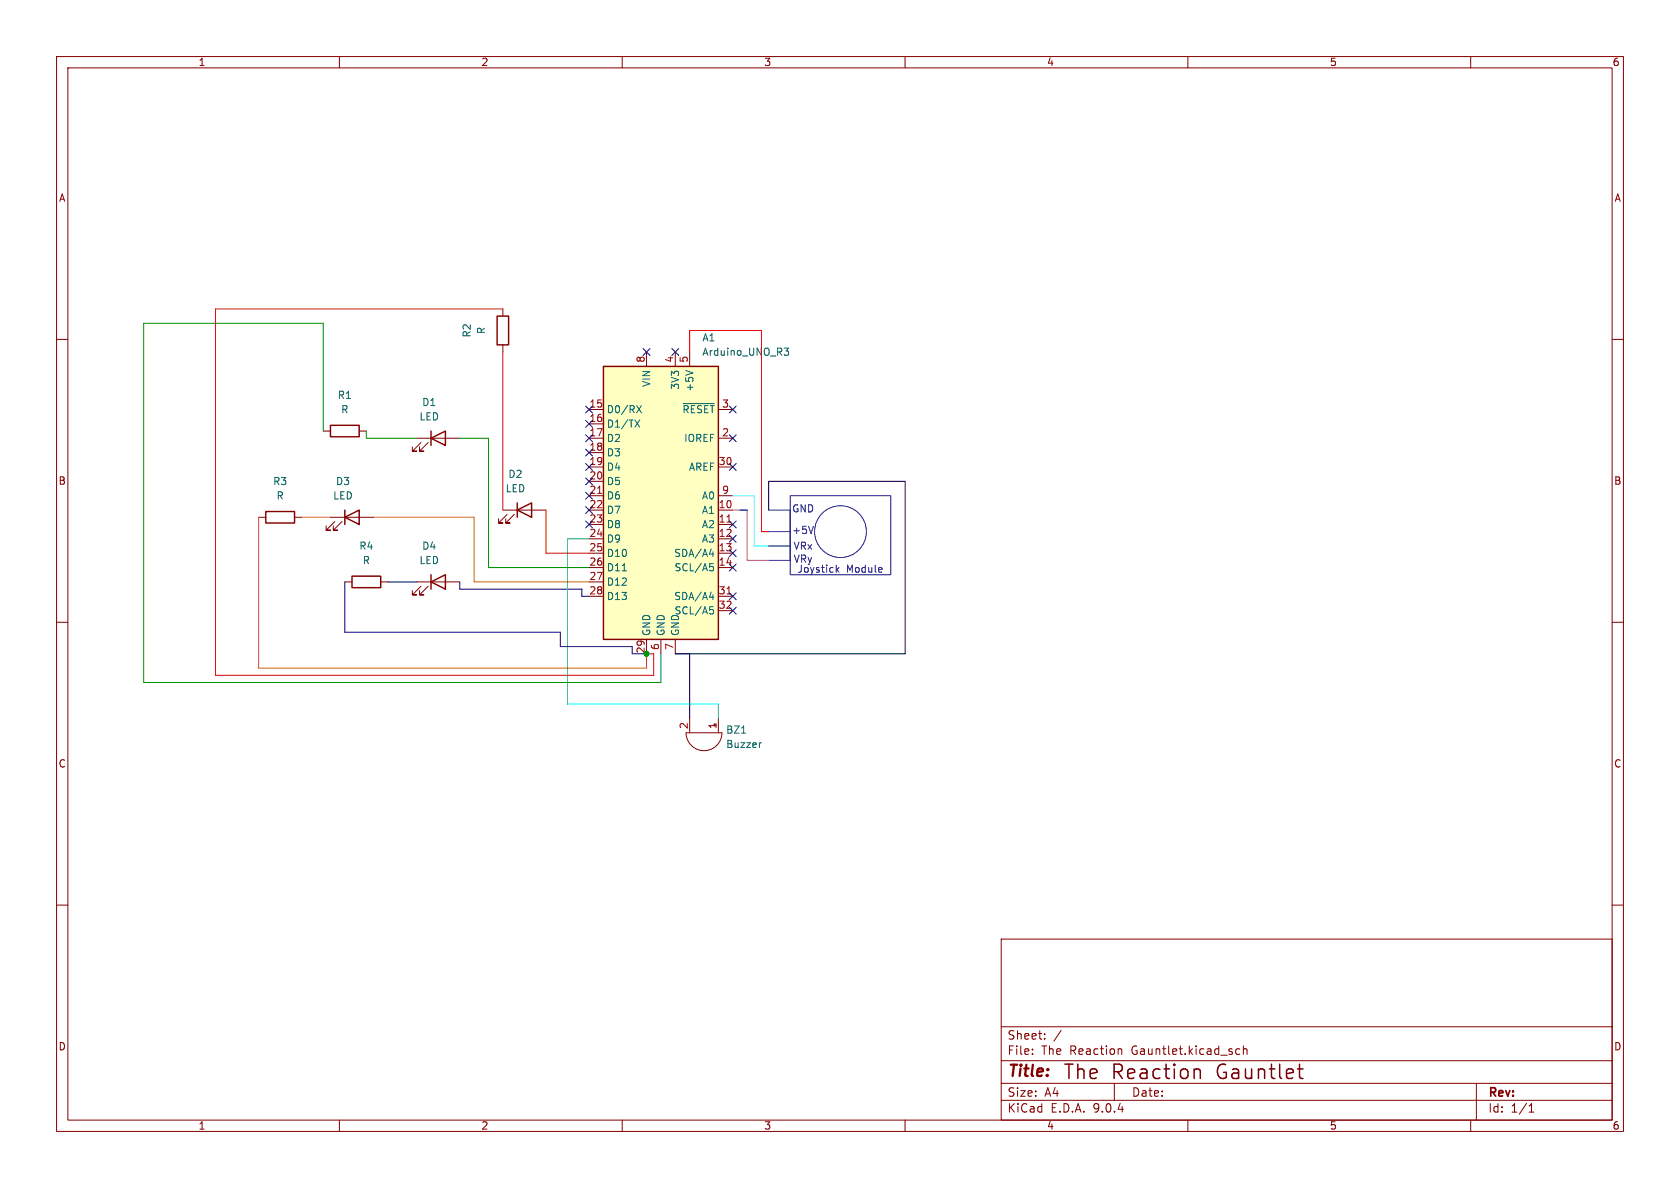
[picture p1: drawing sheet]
<svg xmlns="http://www.w3.org/2000/svg" width="297mm" height="210mm" viewBox="0 0 297 210" stroke-linecap="round" stroke-linejoin="round" font-family="sans-serif">
<g fill="none" stroke="#840000" stroke-width=".18">
<path d="M10 10h277v190h-277zM12 12h273v186h-273zM60 10v2M110 10v2M160 10v2M210 10v2M260 10v2M10 60h2M73.7 77.5h7.6M74.4 78.2l-1.5 1.6h.8h-.8v-.8M75.7 78.2l-1.5 1.6h.7h-.7v-.8M285 60h2"/>
<path d="M45.7 91.4h1.3M52.1 91.4h1.2M88.9 90.2h7.6M89.7 90.9l-1.6 1.6h.8h-.8v-.8M90.9 90.9l-1.5 1.6h.8h-.8v-.8M10 110h2M285 110h2M10 160h2M177 166h108v32h-108zM285 160h2M60 198v2M110 198v2"/>
<path d="M160 198v2M177 194.5h108M177 191.5h108M177 187.5h108M177 181.5h108M182.5 186.3v.1M182.5 185.5v.1M184.7 183.6v.1M184.7 182.8v.1M187.6 182.1l-1.3 2M197 191.5v3M197.9 185.4h.2l.2 .2v.8"/>
<path d="M210 198v2M218.5 186.3l.2 .1 .5-.1M219.2 185.5l-.5-.1-.2 .1M219.8 185.5l.2-.1 .4 .1 .1 .9M219.8 184.9v1.5M260 198v2M261 191.5v6.5M270.3 196.6h.9M270.3 195.5l.4-.4v1.5"/>
</g>
<path d="M76.2 77.5l2.5-1.3v2.5zM76.2 76.2v2.5M47 90.4h5.1v2.1h-5.1zM91.4 90.2l2.6-1.3v2.5zM91.4 88.9v2.5" fill="none" stroke="#840000" stroke-width=".25"/>
<path d="M106.7 64.8h20.3v48.2h-20.3z" fill="#ffffc2"/>
<path d="M87.9 55.9h2v5.1h-2zM58.4 75.2h5.1v2h-5.1zM106.7 64.8h20.3v48.2h-20.3zM61 91.4l2.5-1.2v2.5zM61 90.2v2.5M62.2 101.9h5.1v2h-5.1zM76.2 102.9l2.5-1.3v2.5zM76.2 101.6v2.5" fill="none" stroke="#840000" stroke-width=".25"/>
<g fill="none" stroke="#840000" stroke-width=".18">
<path d="M88.9 54.6v1.3M57.1 76.2h1.3M63.5 76.2h1.3M88.9 61v1.2M104.1 72.4h2.6M104.1 74.9h2.6M104.1 77.5h2.6M114.3 62.2v2.6M119.4 62.2v2.6M121.9 62.2v2.6M127 72.4h2.5M127 77.5h2.5"/>
<path d="M58.4 91.4h7.6M59.2 92.2l-1.5 1.5h.7h-.7v-.7M60.5 92.2l-1.6 1.5h.8h-.8v-.7M104.1 80h2.6M104.1 82.6h2.6M104.1 85.1h2.6M104.1 87.6h2.6M104.1 90.2h2.6M104.1 92.7h2.6M104.1 95.3h2.6M104.1 97.8h2.6M127 82.6h2.5"/>
<path d="M127 87.6h2.5M127 90.2h2.5M127 92.7h2.5M127 95.3h2.5M127 97.8h2.5M61 102.9h1.2M67.3 102.9h1.3M73.7 102.9h7.6M74.4 103.6l-1.5 1.6h.8h-.8v-.8M75.7 103.6l-1.5 1.6h.7h-.7v-.8M104.1 100.3h2.6M104.1 102.9h2.6"/>
<path d="M104.1 105.4h2.6M114.3 113v2.6M116.8 113v2.6M119.4 113v2.6M127 100.3h2.5M127 105.4h2.5M127 108h2.5M121.3 129.5h6.3a3.2 3.2 0 0 1-3.1 3.2 3.2 3.2 0 0 1-3.2-3.2zM121.9 127v2.5M127 127v2.5"/>
</g>
<g fill="none" stroke="#006464" stroke-width=".18">
<path d="M112.2 74.2l.9 1.3M112.5 71.7l.9 1.3M113.1 74.2l-.9 1.3M113.4 71.7l-.9 1.3M120.8 71.3h5.5M121.2 65.5l1.3 .4M138.6 61.5h.8l-.4 .5 .4 .1v.5l-.2 .2h-.4M125.4 97.9h.8M125.5 99.6h.6M126 97.5v.9M110 100.9h.7M125.4 105.6h.8"/>
<path d="M125.5 107.3h.6M125.6 100.1h.3l.2 .3-.1 .4-.4 .1M125.6 107.7h.3l.2 .3-.1 .5h-.4M126 105.1v.9M131.1 129.6h.7M134.6 131.3l-.2 .1"/>
</g>
<path d="M105.7 87.2h.7M128.5 92.3h.7M128.5 105h.7" fill="none" stroke="#a90000" stroke-width=".18"/>
<path d="M88.9 54.6h-50.8v64.8h77.5v-3.8h-1.3M88.9 62.2v28M121.9 62.2v-3.8h12.7v35.6h1.3M96.5 90.2v7.6h7.6" fill="none" stroke="#f00" stroke-width=".18"/>
<path d="M135.9 90.2v-5.1h24.1v30.5h-40.6M121.9 115.6v11.4" fill="none" stroke="#000" stroke-width=".18"/>
<g fill="none" stroke="#0000c2" stroke-width=".18">
<path d="M130.8 90.2h1.3M135.9 90.2h3.8v8.9h-3.8M135.9 94h3.8M135.9 96.5h3.8M139.7 87.6h17.8v14h-17.8zM143.8 93l-.4 1.3M147.8 99.9v1.3M148 100.7l.3 .5M148.3 100.3l-.5 .5"/>
<circle cx="148.6" cy="94" r="4.6"/>
</g>
<path d="M129.5 87.6h3.8v8.9h2.6" fill="none" stroke="#0ff" stroke-width=".18"/>
<path d="M129.5 90.2h2.6v8.9h3.8" fill="none" stroke="#c200c2" stroke-width=".18"/>
<path d="M57.1 76.2v-19h-31.7v63.5h91.4v-5.1M64.8 76.2v1.3h8.9M81.3 77.5h5.1v22.8h17.7" fill="none" stroke="#009600" stroke-width=".18"/>
<path d="M45.7 91.4v26.7h68.6v-2.5M53.3 91.4h5.1M66 91.4h17.8v11.5h20.3" fill="none" stroke="#c60" stroke-width=".18"/>
<g fill="none" stroke="#000084" stroke-width=".18">
<path d="M103.5 71.8l1.2 1.2M103.5 74.3l1.2 1.2M103.5 79.4l1.2 1.2M103.5 76.9l1.2 1.2M104.7 71.8l-1.2 1.2M104.7 76.9l-1.2 1.2M104.7 74.3l-1.2 1.2M104.7 79.4l-1.2 1.2M113.7 61.6l1.2 1.2M114.9 61.6l-1.2 1.2M118.8 61.6l1.2 1.2M120 61.6l-1.2 1.2"/>
<path d="M128.9 76.9l1.2 1.2M128.9 71.8l1.2 1.2M130.1 76.9l-1.2 1.2M130.1 71.8l-1.2 1.2M103.5 89.6l1.2 1.2M103.5 81.9l1.2 1.3M103.5 84.5l1.2 1.2M103.5 87l1.2 1.2M103.5 92.1l1.2 1.2M104.7 89.6l-1.2 1.2M104.7 81.9l-1.2 1.3M104.7 84.5l-1.2 1.2"/>
<path d="M104.7 87l-1.2 1.2M104.7 92.1l-1.2 1.2M128.9 94.6l1.2 1.3M128.9 97.2l1.2 1.2M128.9 92.1l1.2 1.2M128.9 81.9l1.2 1.3M128.9 99.7l1.2 1.2M130.1 94.6l-1.2 1.3M130.1 97.2l-1.2 1.2M130.1 92.1l-1.2 1.2M130.1 81.9l-1.2 1.3M130.1 99.7l-1.2 1.2"/>
<path d="M61 102.9v8.9h38.1v2.5h12.7v1.3h2.5M68.6 102.9h5.1M81.3 102.9v1.2h21.6v1.3h1.2M128.9 107.3l1.2 1.3M128.9 104.8l1.2 1.2M130.1 107.3l-1.2 1.3M130.1 104.8l-1.2 1.2"/>
</g>
<path d="M104.1 95.3h-3.8v29.2h26.7v2.5" fill="none" stroke="#00c2c2" stroke-width=".18"/>
<circle cx="114.3" cy="115.6" r=".46" fill="#009600" stroke="#009600" stroke-width=".18"/>
<g font-size="3.5" fill="#480000">
<text x="187.9" y="191.1">The Reaction</text>
<text x="215.1" y="191.1">Gauntlet</text>
</g>
<text font-size="2.8" fill="#840000" x="178" y="190.9">Title:</text>
<g font-size="2.1" fill="#840000">
<text x="178" y="184">Sheet:</text>
<text x="178" y="186.7">File:</text>
<text x="184.1" y="186.7">The</text>
<text x="189.2" y="186.7">Reaction</text>
<text x="200.2" y="186.7">Gauntlet.kicad_sch</text>
<text x="178" y="196.9">KiCad</text>
<text x="178" y="194.1">Size:</text>
<text x="184.7" y="194.1">A4</text>
<text x="185.7" y="196.9">E.D.A.</text>
<text x="193.3" y="196.9">9.0.4</text>
<text x="200" y="194.1">Date:</text>
<text x="263" y="194.3">Rev:</text>
<text x="263" y="196.9">Id:</text>
<text x="267.1" y="196.9">1/1</text>
</g>
<g font-size="1.8" fill="#840000">
<text x="35" y="11.9">1</text>
<text x="85" y="11.9">2</text>
<text x="135" y="11.9">3</text>
<text x="185" y="11.9">4</text>
<text x="235" y="11.9">5</text>
<text x="285" y="11.9">6</text>
<text x="10.3" y="35.9">A</text>
<text x="285.3" y="35.9">A</text>
<text x="10.3" y="85.9">B</text>
<text x="285.3" y="85.9">B</text>
<text x="10.3" y="135.9">C</text>
<text x="285.3" y="135.9">C</text>
<text x="10.3" y="185.9">D</text>
<text x="285.3" y="185.9">D</text>
<text x="35" y="199.9">1</text>
<text x="85" y="199.9">2</text>
<text x="135" y="199.9">3</text>
<text x="185" y="199.9">4</text>
<text x="235" y="199.9">5</text>
<text x="285" y="199.9">6</text>
</g>
<g font-size="1.8" fill="#006464">
<text x="83.4" y="59.8" transform="rotate(-90 83.4 59.8)">R2</text>
<text x="86" y="59.2" transform="rotate(-90 86 59.2)">R</text>
<text x="124.1" y="60.6">A1</text>
<text x="124.1" y="63.1">Arduino_UNO_R3</text>
<text x="59.6" y="70.7">R1</text>
<text x="74.5" y="72">D1</text>
<text x="115.2" y="68.5" transform="rotate(-90 115.2 68.5)">VIN</text>
<text x="120.2" y="69" transform="rotate(-90 120.2 69)">3V3</text>
<text x="122.8" y="69.4" transform="rotate(-90 122.8 69.4)">+5V</text>
<text x="60.2" y="73.3">R</text>
<text x="74.1" y="74.5">LED</text>
<text x="107.2" y="73.3">D0/RX</text>
<text x="107.2" y="75.8">D1/TX</text>
<text x="120.5" y="73.3">~{RESET}</text>
<text x="107.2" y="78.3">D2</text>
<text x="107.2" y="80.9">D3</text>
<text x="107.2" y="83.4">D4</text>
<text x="120.8" y="78.3">IOREF</text>
<text x="121.7" y="83.4">AREF</text>
<text x="48.2" y="86">R3</text>
<text x="48.8" y="88.5">R</text>
<text x="58.8" y="88.5">LED</text>
<text x="59.3" y="86">D3</text>
<text x="89.3" y="87.2">LED</text>
<text x="89.8" y="84.7">D2</text>
<text x="107.2" y="86">D5</text>
<text x="107.2" y="88.5">D6</text>
<text x="124" y="88.5">A0</text>
<text x="107.2" y="91">D7</text>
<text x="107.2" y="93.6">D8</text>
<text x="124" y="91">A1</text>
<text x="124" y="93.6">A2</text>
<text x="63.4" y="97.4">R4</text>
<text x="64" y="99.9">R</text>
<text x="74.1" y="99.9">LED</text>
<text x="74.5" y="97.4">D4</text>
<text x="107.2" y="96.1">D9</text>
<text x="107.2" y="98.7">D10</text>
<text x="107.2" y="101.2">D11</text>
<text x="119.1" y="98.7">SDA/A4</text>
<text x="119.2" y="101.2">SCL/A5</text>
<text x="124" y="96.1">A3</text>
<text x="107.2" y="103.7">D12</text>
<text x="107.2" y="106.3">D13</text>
<text x="119.1" y="106.3">SDA/A4</text>
<text x="115.2" y="112.5" transform="rotate(-90 115.2 112.5)">GND</text>
<text x="117.7" y="112.5" transform="rotate(-90 117.7 112.5)">GND</text>
<text x="119.2" y="108.8">SCL/A5</text>
<text x="120.2" y="112.5" transform="rotate(-90 120.2 112.5)">GND</text>
<text x="128.3" y="129.9">BZ1</text>
<text x="128.3" y="132.4">Buzzer</text>
</g>
<g font-size="1.8" fill="#a90000">
<text x="114" y="64.2" transform="rotate(-90 114 64.2)">8</text>
<text x="119.1" y="64.2" transform="rotate(-90 119.1 64.2)">4</text>
<text x="121.7" y="64.2" transform="rotate(-90 121.7 64.2)">5</text>
<text x="104.1" y="72.1">15</text>
<text x="104.1" y="74.7">16</text>
<text x="104.1" y="77.2">17</text>
<text x="127.6" y="72.1">3</text>
<text x="127.6" y="77.2">2</text>
<text x="104.1" y="79.8">18</text>
<text x="104.1" y="82.3">19</text>
<text x="127" y="82.3">30</text>
<text x="104.1" y="84.8">20</text>
<text x="104.1" y="87.4">21</text>
<text x="104.1" y="89.9">22</text>
<text x="127" y="89.9">10</text>
<text x="127.6" y="87.4">9</text>
<text x="104.1" y="92.5">23</text>
<text x="104.1" y="95">24</text>
<text x="127" y="92.5">11</text>
<text x="127" y="95">12</text>
<text x="104.1" y="97.5">25</text>
<text x="104.1" y="100.1">26</text>
<text x="127" y="97.5">13</text>
<text x="127" y="100.1">14</text>
<text x="104.1" y="102.6">27</text>
<text x="104.1" y="105.2">28</text>
<text x="127" y="105.2">31</text>
<text x="127" y="107.7">32</text>
<text x="114" y="115.6" transform="rotate(-90 114 115.6)">29</text>
<text x="116.6" y="115" transform="rotate(-90 116.6 115)">6</text>
<text x="119.1" y="115" transform="rotate(-90 119.1 115)">7</text>
<text x="121.7" y="129" transform="rotate(-90 121.7 129)">2</text>
<text x="126.7" y="129" transform="rotate(-90 126.7 129)">1</text>
</g>
<g font-size="1.8" fill="#0000c2">
<text x="139.9" y="90.8">GND</text>
<text x="139.9" y="94.6">+5V</text>
<text x="140.2" y="97.4">VRx</text>
<text x="140.2" y="99.7">VRy</text>
<text x="140.9" y="101.5">Joystick</text>
<text x="149.6" y="101.5">Module</text>
</g>
</svg>
